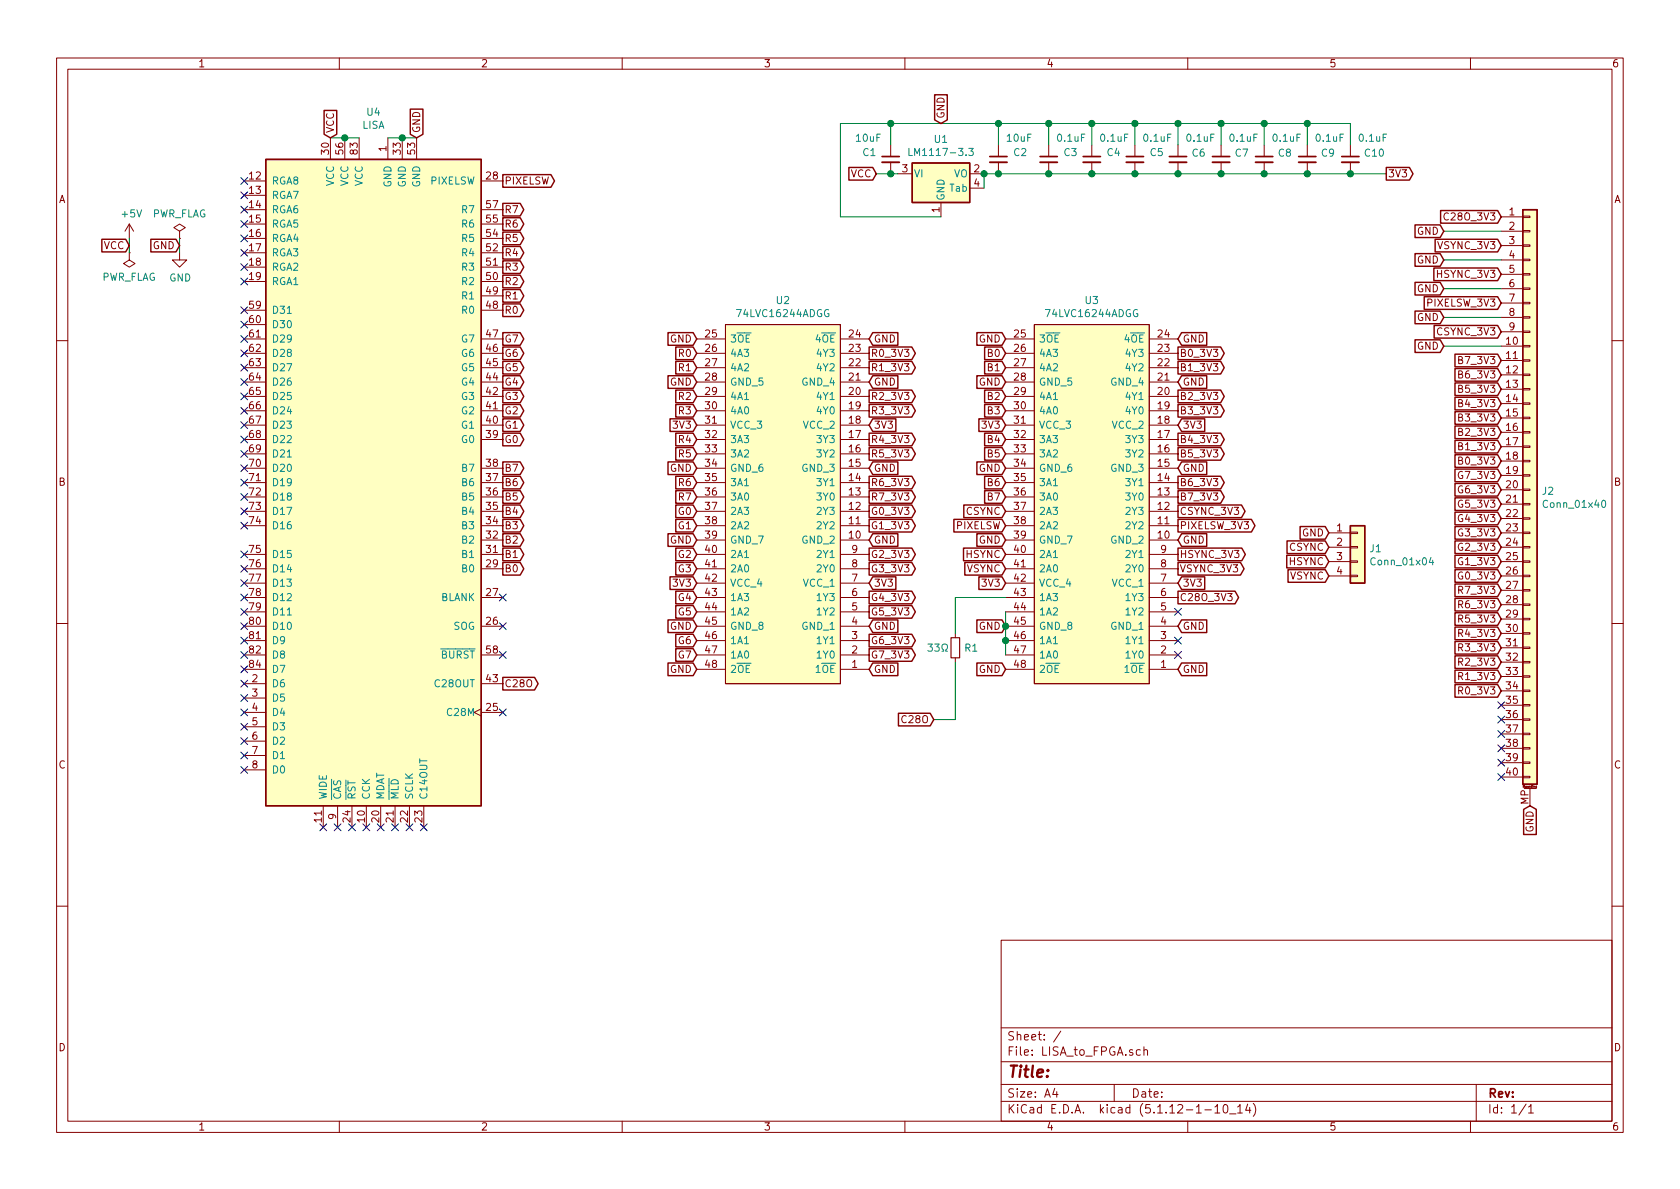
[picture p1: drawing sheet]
EESchema Schematic File Version 4
EELAYER 30 0
EELAYER END
$Descr A4 11693 8268
encoding utf-8
Sheet 1 1
Title ""
Date ""
Rev ""
Comp ""
Comment1 ""
Comment2 ""
Comment3 ""
Comment4 ""
$EndDescr
$Comp
L power:PWR_FLAG #FLG01
U 1 1
P 900 1750
F 0 "#FLG01" H 900 1825 50  0001 C CNN
F 1 "PWR_FLAG" H 900 1923 50  0000 C CNN
F 2 "" H 900 1750 50  0001 C CNN
F 3 "~" H 900 1750 50  0001 C CNN
	1    900  1750
	-1   0    0    1   
$EndComp
$Comp
L power:+5V #PWR01
U 1 1
P 900 1650
F 0 "#PWR01" H 900 1500 50  0001 C CNN
F 1 "+5V" H 915 1823 50  0000 C CNN
F 2 "" H 900 1650 50  0001 C CNN
F 3 "" H 900 1650 50  0001 C CNN
	1    900  1650
	1    0    0    -1  
$EndComp
Wire Wire Line
	900  1750 900  1650
Text GLabel 900  1700 0    50   Input ~ 0
VCC
$Comp
L power:PWR_FLAG #FLG02
U 1 1
P 1250 1650
F 0 "#FLG02" H 1250 1725 50  0001 C CNN
F 1 "PWR_FLAG" H 1250 1823 50  0000 C CNN
F 2 "" H 1250 1650 50  0001 C CNN
F 3 "~" H 1250 1650 50  0001 C CNN
	1    1250 1650
	1    0    0    -1  
$EndComp
$Comp
L power:GND #PWR02
U 1 1
P 1250 1750
F 0 "#PWR02" H 1250 1500 50  0001 C CNN
F 1 "GND" H 1255 1577 50  0000 C CNN
F 2 "" H 1250 1750 50  0001 C CNN
F 3 "" H 1250 1750 50  0001 C CNN
	1    1250 1750
	1    0    0    -1  
$EndComp
Wire Wire Line
	1250 1650 1250 1750
Text GLabel 1250 1700 0    50   Input ~ 0
GND
Text GLabel 2300 950  1    50   Input ~ 0
VCC
Text GLabel 3500 1650 2    50   Output ~ 0
R5
Text GLabel 3500 1750 2    50   Output ~ 0
R4
Text GLabel 3500 1550 2    50   Output ~ 0
R6
Text GLabel 3500 3550 2    50   Output ~ 0
B4
Text GLabel 3500 3350 2    50   Output ~ 0
B6
Text GLabel 3500 3250 2    50   Output ~ 0
B7
Text GLabel 3500 3450 2    50   Output ~ 0
B5
Text GLabel 3500 1250 2    50   Output ~ 0
PIXELSW
Text GLabel 2900 950  1    50   Input ~ 0
GND
Text GLabel 4850 3150 0    50   Input ~ 0
R5
Text GLabel 4850 3050 0    50   Input ~ 0
R4
Text GLabel 4850 3450 0    50   Input ~ 0
R7
Text GLabel 4850 3350 0    50   Input ~ 0
R6
Text GLabel 7000 3050 0    50   Input ~ 0
B4
Text GLabel 4850 4250 0    50   Input ~ 0
G5
Text GLabel 4850 4150 0    50   Input ~ 0
G4
Text GLabel 7000 3350 0    50   Input ~ 0
B6
Text GLabel 7000 3450 0    50   Input ~ 0
B7
Text GLabel 7000 3150 0    50   Input ~ 0
B5
Text GLabel 4850 4550 0    50   Input ~ 0
G7
Text GLabel 4850 4450 0    50   Input ~ 0
G6
Text GLabel 8200 3050 2    50   Output ~ 0
B4_3V3
Text GLabel 8200 3350 2    50   Output ~ 0
B6_3V3
Text GLabel 8200 3150 2    50   Output ~ 0
B5_3V3
Text GLabel 9250 3800 0    50   Input ~ 0
CSYNC
Text GLabel 8200 3450 2    50   Output ~ 0
B7_3V3
Text GLabel 8200 3550 2    50   Output ~ 0
CSYNC_3V3
Text GLabel 6050 3050 2    50   Output ~ 0
R4_3V3
Text GLabel 6050 4550 2    50   Output ~ 0
G7_3V3
Text GLabel 6050 3150 2    50   Output ~ 0
R5_3V3
Text GLabel 6050 4450 2    50   Output ~ 0
G6_3V3
Text GLabel 6050 4250 2    50   Output ~ 0
G5_3V3
Text GLabel 6050 4150 2    50   Output ~ 0
G4_3V3
Text GLabel 6050 3350 2    50   Output ~ 0
R6_3V3
Text GLabel 6050 3450 2    50   Output ~ 0
R7_3V3
$Comp
L LISA_to_FPGA:LM1117-3.3 U1
U 1 1
P 6550 1200
F 0 "U1" H 6550 1442 50  0000 C CNN
F 1 "LM1117-3.3" H 6550 1351 50  0000 C CNN
F 2 "Package_TO_SOT_SMD:SOT-223" H 6550 1200 50  0001 C CNN
F 3 "http://www.ti.com/lit/ds/symlink/lm1117.pdf" H 6550 1200 50  0001 C CNN
	1    6550 1200
	1    0    0    -1  
$EndComp
Text GLabel 6100 1200 0    50   Input ~ 0
VCC
Text GLabel 6550 850  1    50   Input ~ 0
GND
Wire Wire Line
	6550 1500 5850 1500
Wire Wire Line
	5850 1500 5850 850 
Wire Wire Line
	6850 1300 6850 1200
Wire Wire Line
	6850 1200 6950 1200
Connection ~ 6850 1200
Text GLabel 9650 1200 2    50   Output ~ 0
3V3
$Comp
L Device:C_Small C1
U 1 1
P 6200 1100
F 0 "C1" H 6000 1150 50  0000 L CNN
F 1 "10uF" H 5950 1250 50  0000 L CNN
F 2 "Capacitor_SMD:C_1206_3216Metric_Pad1.42x1.75mm_HandSolder" H 6200 1100 50  0001 C CNN
F 3 "~" H 6200 1100 50  0001 C CNN
	1    6200 1100
	1    0    0    -1  
$EndComp
Wire Wire Line
	5850 850  6200 850 
Connection ~ 6200 1200
Wire Wire Line
	6200 1200 6250 1200
Wire Wire Line
	6100 1200 6200 1200
Wire Wire Line
	6200 1000 6200 850 
Connection ~ 6200 850 
$Comp
L Device:C_Small C2
U 1 1
P 6950 1100
F 0 "C2" H 7050 1150 50  0000 L CNN
F 1 "10uF" H 7000 1250 50  0000 L CNN
F 2 "Capacitor_SMD:C_1206_3216Metric_Pad1.42x1.75mm_HandSolder" H 6950 1100 50  0001 C CNN
F 3 "~" H 6950 1100 50  0001 C CNN
	1    6950 1100
	1    0    0    -1  
$EndComp
Connection ~ 6950 1200
Wire Wire Line
	6950 1200 7300 1200
Wire Wire Line
	6950 1000 6950 850 
Wire Wire Line
	6200 850  6950 850 
$Comp
L Device:C_Small C3
U 1 1
P 7300 1100
F 0 "C3" H 7400 1150 50  0000 L CNN
F 1 "0.1uF" H 7350 1250 50  0000 L CNN
F 2 "Capacitor_SMD:C_0603_1608Metric_Pad1.08x0.95mm_HandSolder" H 7300 1100 50  0001 C CNN
F 3 "~" H 7300 1100 50  0001 C CNN
	1    7300 1100
	1    0    0    -1  
$EndComp
Connection ~ 7300 1200
Wire Wire Line
	7300 1000 7300 850 
Wire Wire Line
	7300 850  6950 850 
Connection ~ 6950 850 
$Comp
L Device:C_Small C4
U 1 1
P 7600 1100
F 0 "C4" H 7700 1150 50  0000 L CNN
F 1 "0.1uF" H 7650 1250 50  0000 L CNN
F 2 "Capacitor_SMD:C_0603_1608Metric_Pad1.08x0.95mm_HandSolder" H 7600 1100 50  0001 C CNN
F 3 "~" H 7600 1100 50  0001 C CNN
	1    7600 1100
	1    0    0    -1  
$EndComp
$Comp
L Device:C_Small C5
U 1 1
P 7900 1100
F 0 "C5" H 8000 1150 50  0000 L CNN
F 1 "0.1uF" H 7950 1250 50  0000 L CNN
F 2 "Capacitor_SMD:C_0603_1608Metric_Pad1.08x0.95mm_HandSolder" H 7900 1100 50  0001 C CNN
F 3 "~" H 7900 1100 50  0001 C CNN
	1    7900 1100
	1    0    0    -1  
$EndComp
Wire Wire Line
	7300 1200 7600 1200
Connection ~ 7600 1200
Wire Wire Line
	7600 1200 7900 1200
Wire Wire Line
	7600 1000 7600 850 
Wire Wire Line
	7600 850  7300 850 
Connection ~ 7300 850 
Wire Wire Line
	7900 1000 7900 850 
Wire Wire Line
	7900 850  7600 850 
Connection ~ 7600 850 
$Comp
L Connector_Generic_MountingPin:Conn_01x40_MountingPin J2
U 1 1
P 10650 3400
F 0 "J2" H 10730 3392 50  0000 L CNN
F 1 "Conn_01x40" H 10730 3301 50  0000 L CNN
F 2 "Connector_FFC-FPC:Hirose_FH12-40S-0.5SH_1x40-1MP_P0.50mm_Horizontal" H 10650 3400 50  0001 C CNN
F 3 "~" H 10650 3400 50  0001 C CNN
	1    10650 3400
	1    0    0    -1  
$EndComp
Text GLabel 10050 2400 0    50   Input ~ 0
GND
Text GLabel 10450 4400 0    50   Input ~ 0
R4_3V3
Text GLabel 10450 4300 0    50   Input ~ 0
R5_3V3
Text GLabel 10450 4200 0    50   Input ~ 0
R6_3V3
Text GLabel 10450 4100 0    50   Input ~ 0
R7_3V3
Text GLabel 10450 3200 0    50   Input ~ 0
B0_3V3
Text GLabel 10450 3100 0    50   Input ~ 0
B1_3V3
Text GLabel 10450 3000 0    50   Input ~ 0
B2_3V3
Text GLabel 10450 2900 0    50   Input ~ 0
B3_3V3
Text GLabel 4850 2950 0    50   Input ~ 0
3V3
Text GLabel 6050 2650 2    50   Input ~ 0
GND
Text GLabel 6050 2350 2    50   Input ~ 0
GND
Text GLabel 7000 3550 0    50   Input ~ 0
CSYNC
Text GLabel 7000 3650 0    50   Input ~ 0
PIXELSW
Text GLabel 8200 3650 2    50   Output ~ 0
PIXELSW_3V3
Text GLabel 10450 3700 0    50   Input ~ 0
G3_3V3
Text GLabel 10450 3800 0    50   Input ~ 0
G2_3V3
Text GLabel 10450 3900 0    50   Input ~ 0
G1_3V3
Text GLabel 10450 4000 0    50   Input ~ 0
G0_3V3
Text GLabel 6050 2950 2    50   Input ~ 0
3V3
Wire Wire Line
	10050 2400 10450 2400
Text GLabel 10450 2300 0    50   Input ~ 0
CSYNC_3V3
Text GLabel 10450 2100 0    50   Input ~ 0
PIXELSW_3V3
Text GLabel 10050 1800 0    50   Input ~ 0
GND
Wire Wire Line
	10050 1800 10450 1800
Text GLabel 10650 5600 3    50   Input ~ 0
GND
Text GLabel 7000 3850 0    50   Input ~ 0
HSYNC
Text GLabel 8200 3850 2    50   Output ~ 0
HSYNC_3V3
Text GLabel 10450 1900 0    50   Input ~ 0
HSYNC_3V3
Text GLabel 7000 3950 0    50   Input ~ 0
VSYNC
Text GLabel 8200 3950 2    50   Output ~ 0
VSYNC_3V3
Text GLabel 10450 1700 0    50   Input ~ 0
VSYNC_3V3
Text GLabel 9250 3900 0    50   Input ~ 0
HSYNC
Text GLabel 9250 4000 0    50   Input ~ 0
VSYNC
Wire Wire Line
	7900 1200 8200 1200
Connection ~ 7900 1200
$Comp
L Device:C_Small C6
U 1 1
P 8200 1100
F 0 "C6" H 8292 1146 50  0000 L CNN
F 1 "0.1uF" H 8250 1250 50  0000 L CNN
F 2 "Capacitor_SMD:C_0603_1608Metric_Pad1.08x0.95mm_HandSolder" H 8200 1100 50  0001 C CNN
F 3 "~" H 8200 1100 50  0001 C CNN
	1    8200 1100
	1    0    0    -1  
$EndComp
Wire Wire Line
	8200 1000 8200 850 
Wire Wire Line
	8200 850  7900 850 
Connection ~ 7900 850 
Connection ~ 8200 1200
Text GLabel 10050 2200 0    50   Input ~ 0
GND
Wire Wire Line
	10050 2200 10450 2200
Text GLabel 10050 2000 0    50   Input ~ 0
GND
Wire Wire Line
	10050 2000 10450 2000
Text GLabel 10050 1600 0    50   Input ~ 0
GND
Wire Wire Line
	10050 1600 10450 1600
NoConn ~ 10450 5400
NoConn ~ 10450 5200
NoConn ~ 10450 5000
NoConn ~ 10450 4900
NoConn ~ 10450 5100
NoConn ~ 10450 5300
$Comp
L LISA_to_FPGA:LISA U4
U 1 1
P 2600 3350
F 0 "U4" H 2600 5931 50  0000 C CNN
F 1 "LISA" H 2600 5840 50  0000 C CNN
F 2 "LISA_to_FPGA:PLCC-84_THT-Socket-HAT" H 3000 5650 50  0001 L CIN
F 3 "" H 2600 3350 50  0001 C CNN
	1    2600 3350
	1    0    0    -1  
$EndComp
Wire Wire Line
	2300 950  2400 950 
Connection ~ 2400 950 
Wire Wire Line
	2400 950  2500 950 
Wire Wire Line
	2700 950  2800 950 
Connection ~ 2800 950 
Wire Wire Line
	2800 950  2900 950 
Text GLabel 3500 2050 2    50   Output ~ 0
R1
Text GLabel 3500 2150 2    50   Output ~ 0
R0
Text GLabel 3500 1850 2    50   Output ~ 0
R3
Text GLabel 3500 1950 2    50   Output ~ 0
R2
Text GLabel 3500 3950 2    50   Output ~ 0
B0
Text GLabel 3500 2950 2    50   Output ~ 0
G1
Text GLabel 3500 3050 2    50   Output ~ 0
G0
Text GLabel 3500 3750 2    50   Output ~ 0
B2
Text GLabel 3500 3650 2    50   Output ~ 0
B3
Text GLabel 3500 3850 2    50   Output ~ 0
B1
Text GLabel 3500 2750 2    50   Output ~ 0
G3
Text GLabel 3500 2850 2    50   Output ~ 0
G2
Text GLabel 3500 1450 2    50   Output ~ 0
R7
Text GLabel 6050 2450 2    50   Output ~ 0
R0_3V3
Text GLabel 6050 3950 2    50   Output ~ 0
G3_3V3
Text GLabel 6050 2550 2    50   Output ~ 0
R1_3V3
Text GLabel 6050 3850 2    50   Output ~ 0
G2_3V3
Text GLabel 6050 3650 2    50   Output ~ 0
G1_3V3
Text GLabel 6050 3550 2    50   Output ~ 0
G0_3V3
Text GLabel 6050 2750 2    50   Output ~ 0
R2_3V3
Text GLabel 6050 2850 2    50   Output ~ 0
R3_3V3
Text GLabel 10450 4800 0    50   Input ~ 0
R0_3V3
Text GLabel 10450 4700 0    50   Input ~ 0
R1_3V3
Text GLabel 10450 4600 0    50   Input ~ 0
R2_3V3
Text GLabel 10450 4500 0    50   Input ~ 0
R3_3V3
Text GLabel 10450 2500 0    50   Input ~ 0
B7_3V3
Text GLabel 10450 2600 0    50   Input ~ 0
B6_3V3
Text GLabel 10450 2700 0    50   Input ~ 0
B5_3V3
Text GLabel 10450 2800 0    50   Input ~ 0
B4_3V3
Text GLabel 10450 3300 0    50   Input ~ 0
G7_3V3
Text GLabel 10450 3400 0    50   Input ~ 0
G6_3V3
Text GLabel 10450 3500 0    50   Input ~ 0
G5_3V3
Text GLabel 10450 3600 0    50   Input ~ 0
G4_3V3
Text GLabel 8200 2450 2    50   Output ~ 0
B0_3V3
Text GLabel 8200 2550 2    50   Output ~ 0
B1_3V3
Text GLabel 8200 2750 2    50   Output ~ 0
B2_3V3
Text GLabel 8200 2850 2    50   Output ~ 0
B3_3V3
NoConn ~ 3500 4950
NoConn ~ 3500 4550
NoConn ~ 3500 4350
NoConn ~ 3500 4150
NoConn ~ 2850 5750
NoConn ~ 2750 5750
NoConn ~ 2650 5750
NoConn ~ 2550 5750
NoConn ~ 2450 5750
NoConn ~ 2350 5750
NoConn ~ 2250 5750
NoConn ~ 1700 5350
NoConn ~ 1700 5250
NoConn ~ 1700 5150
NoConn ~ 1700 5050
NoConn ~ 1700 4950
NoConn ~ 1700 4850
NoConn ~ 1700 4750
NoConn ~ 1700 4650
NoConn ~ 1700 4550
NoConn ~ 1700 4450
NoConn ~ 1700 4350
NoConn ~ 1700 4250
NoConn ~ 1700 4150
NoConn ~ 1700 4050
NoConn ~ 1700 3950
NoConn ~ 1700 3850
NoConn ~ 1700 3650
NoConn ~ 1700 3550
NoConn ~ 1700 3450
NoConn ~ 1700 3350
NoConn ~ 1700 3250
NoConn ~ 1700 3150
NoConn ~ 1700 3050
NoConn ~ 1700 2950
NoConn ~ 1700 2850
NoConn ~ 1700 2750
NoConn ~ 1700 2650
NoConn ~ 1700 2550
NoConn ~ 1700 2450
NoConn ~ 1700 2350
NoConn ~ 1700 2250
NoConn ~ 1700 2150
NoConn ~ 1700 1950
NoConn ~ 1700 1850
NoConn ~ 1700 1750
NoConn ~ 1700 1650
NoConn ~ 1700 1550
NoConn ~ 1700 1450
NoConn ~ 1700 1350
NoConn ~ 1700 1250
Text GLabel 3500 2550 2    50   Output ~ 0
G5
Text GLabel 3500 2650 2    50   Output ~ 0
G4
Text GLabel 3500 2350 2    50   Output ~ 0
G7
Text GLabel 3500 2450 2    50   Output ~ 0
G6
Text GLabel 7000 2450 0    50   Input ~ 0
B0
Text GLabel 7000 2750 0    50   Input ~ 0
B2
Text GLabel 7000 2850 0    50   Input ~ 0
B3
Text GLabel 7000 2550 0    50   Input ~ 0
B1
Text GLabel 4850 3650 0    50   Input ~ 0
G1
Text GLabel 4850 3550 0    50   Input ~ 0
G0
Text GLabel 4850 3950 0    50   Input ~ 0
G3
Text GLabel 4850 3850 0    50   Input ~ 0
G2
Text GLabel 4850 2550 0    50   Input ~ 0
R1
Text GLabel 4850 2450 0    50   Input ~ 0
R0
Text GLabel 4850 2850 0    50   Input ~ 0
R3
Text GLabel 4850 2750 0    50   Input ~ 0
R2
Text GLabel 10450 1500 0    50   Input ~ 0
C28O_3V3
Text GLabel 4850 2350 0    50   Input ~ 0
GND
Text GLabel 4850 2650 0    50   Input ~ 0
GND
$Comp
L LISA_to_FPGA:74LVC16244ADGG U2
U 1 1
P 5450 3550
F 0 "U2" H 5450 2085 50  0000 C CNN
F 1 "74LVC16244ADGG" H 5450 2176 50  0000 C CNN
F 2 "Package_SO:TSSOP-48_6.1x12.5mm_P0.5mm" H 6850 5450 50  0001 L CNN
F 3 "" H 6850 5350 50  0001 L CNN
	1    5450 3550
	-1   0    0    1   
$EndComp
Text GLabel 4850 3250 0    50   Input ~ 0
GND
Text GLabel 4850 3750 0    50   Input ~ 0
GND
Text GLabel 4850 4350 0    50   Input ~ 0
GND
Text GLabel 4850 4050 0    50   Input ~ 0
3V3
Text GLabel 6050 3250 2    50   Input ~ 0
GND
Text GLabel 6050 3750 2    50   Input ~ 0
GND
Text GLabel 6050 4050 2    50   Input ~ 0
3V3
Text GLabel 6050 4350 2    50   Input ~ 0
GND
Text GLabel 6050 4650 2    50   Input ~ 0
GND
Text GLabel 4850 4650 0    50   Input ~ 0
GND
Text GLabel 3500 4750 2    50   Output ~ 0
C28O
NoConn ~ 2950 5750
$Comp
L LISA_to_FPGA:74LVC16244ADGG U3
U 1 1
P 7600 3550
F 0 "U3" H 7600 2085 50  0000 C CNN
F 1 "74LVC16244ADGG" H 7600 2176 50  0000 C CNN
F 2 "Package_SO:TSSOP-48_6.1x12.5mm_P0.5mm" H 9000 5450 50  0001 L CNN
F 3 "" H 9000 5350 50  0001 L CNN
	1    7600 3550
	-1   0    0    1   
$EndComp
Text GLabel 6500 5000 0    50   Input ~ 0
C28O
Text GLabel 8200 4150 2    50   Output ~ 0
C28O_3V3
Text GLabel 7000 4650 0    50   Input ~ 0
GND
Text GLabel 8200 4650 2    50   Input ~ 0
GND
Text GLabel 8200 4350 2    50   Input ~ 0
GND
Text GLabel 7000 4350 0    50   Input ~ 0
GND
Text GLabel 7000 3250 0    50   Input ~ 0
GND
Text GLabel 7000 4050 0    50   Input ~ 0
3V3
Text GLabel 8200 4050 2    50   Input ~ 0
3V3
Text GLabel 8200 3750 2    50   Input ~ 0
GND
Text GLabel 7000 3750 0    50   Input ~ 0
GND
Text GLabel 7000 2650 0    50   Input ~ 0
GND
Text GLabel 8200 3250 2    50   Input ~ 0
GND
Text GLabel 8200 2950 2    50   Input ~ 0
3V3
Text GLabel 7000 2950 0    50   Input ~ 0
3V3
Text GLabel 7000 2350 0    50   Input ~ 0
GND
Text GLabel 8200 2650 2    50   Input ~ 0
GND
Text GLabel 8200 2350 2    50   Input ~ 0
GND
Wire Wire Line
	7000 4250 7000 4350
Wire Wire Line
	7000 4350 7000 4450
Connection ~ 7000 4350
Wire Wire Line
	7000 4550 7000 4450
Connection ~ 7000 4450
NoConn ~ 8200 4250
NoConn ~ 8200 4450
NoConn ~ 8200 4550
$Comp
L Device:C_Small C7
U 1 1
P 8500 1100
F 0 "C7" H 8592 1146 50  0000 L CNN
F 1 "0.1uF" H 8550 1250 50  0000 L CNN
F 2 "Capacitor_SMD:C_0603_1608Metric_Pad1.08x0.95mm_HandSolder" H 8500 1100 50  0001 C CNN
F 3 "~" H 8500 1100 50  0001 C CNN
	1    8500 1100
	1    0    0    -1  
$EndComp
$Comp
L Device:C_Small C8
U 1 1
P 8800 1100
F 0 "C8" H 8892 1146 50  0000 L CNN
F 1 "0.1uF" H 8850 1250 50  0000 L CNN
F 2 "Capacitor_SMD:C_0603_1608Metric_Pad1.08x0.95mm_HandSolder" H 8800 1100 50  0001 C CNN
F 3 "~" H 8800 1100 50  0001 C CNN
	1    8800 1100
	1    0    0    -1  
$EndComp
$Comp
L Device:C_Small C9
U 1 1
P 9100 1100
F 0 "C9" H 9192 1146 50  0000 L CNN
F 1 "0.1uF" H 9150 1250 50  0000 L CNN
F 2 "Capacitor_SMD:C_0603_1608Metric_Pad1.08x0.95mm_HandSolder" H 9100 1100 50  0001 C CNN
F 3 "~" H 9100 1100 50  0001 C CNN
	1    9100 1100
	1    0    0    -1  
$EndComp
$Comp
L Device:C_Small C10
U 1 1
P 9400 1100
F 0 "C10" H 9492 1146 50  0000 L CNN
F 1 "0.1uF" H 9450 1250 50  0000 L CNN
F 2 "Capacitor_SMD:C_0603_1608Metric_Pad1.08x0.95mm_HandSolder" H 9400 1100 50  0001 C CNN
F 3 "~" H 9400 1100 50  0001 C CNN
	1    9400 1100
	1    0    0    -1  
$EndComp
Wire Wire Line
	8200 850  8500 850 
Wire Wire Line
	8500 850  8500 1000
Connection ~ 8200 850 
Wire Wire Line
	8500 850  8800 850 
Wire Wire Line
	8800 850  8800 1000
Connection ~ 8500 850 
Wire Wire Line
	8800 850  9100 850 
Wire Wire Line
	9100 850  9100 1000
Connection ~ 8800 850 
Wire Wire Line
	9100 850  9400 850 
Wire Wire Line
	9400 850  9400 1000
Connection ~ 9100 850 
Wire Wire Line
	8200 1200 8500 1200
Wire Wire Line
	8500 1200 8800 1200
Connection ~ 8500 1200
Wire Wire Line
	8800 1200 9100 1200
Connection ~ 8800 1200
Wire Wire Line
	9400 1200 9100 1200
Connection ~ 9100 1200
Wire Wire Line
	9650 1200 9400 1200
Connection ~ 9400 1200
$Comp
L Device:R_Small R1
U 1 1
P 6650 4500
F 0 "R1" H 6709 4500 50  0000 L CNN
F 1 "33Ω" H 6450 4500 50  0000 L CNN
F 2 "Resistor_SMD:R_0805_2012Metric_Pad1.20x1.40mm_HandSolder" H 6650 4500 50  0001 C CNN
F 3 "~" H 6650 4500 50  0001 C CNN
	1    6650 4500
	1    0    0    -1  
$EndComp
Wire Wire Line
	7000 4150 6650 4150
Wire Wire Line
	6650 4150 6650 4400
Wire Wire Line
	6500 5000 6650 5000
Wire Wire Line
	6650 4600 6650 5000
$Comp
L Connector_Generic:Conn_01x04 J1
U 1 1
P 9450 3800
F 0 "J1" H 9530 3792 50  0000 L CNN
F 1 "Conn_01x04" H 9530 3701 50  0000 L CNN
F 2 "Connector_PinHeader_2.54mm:PinHeader_1x04_P2.54mm_Horizontal" H 9450 3800 50  0001 C CNN
F 3 "~" H 9450 3800 50  0001 C CNN
	1    9450 3800
	1    0    0    -1  
$EndComp
Text GLabel 9250 3700 0    50   Input ~ 0
GND
$EndSCHEMATC
